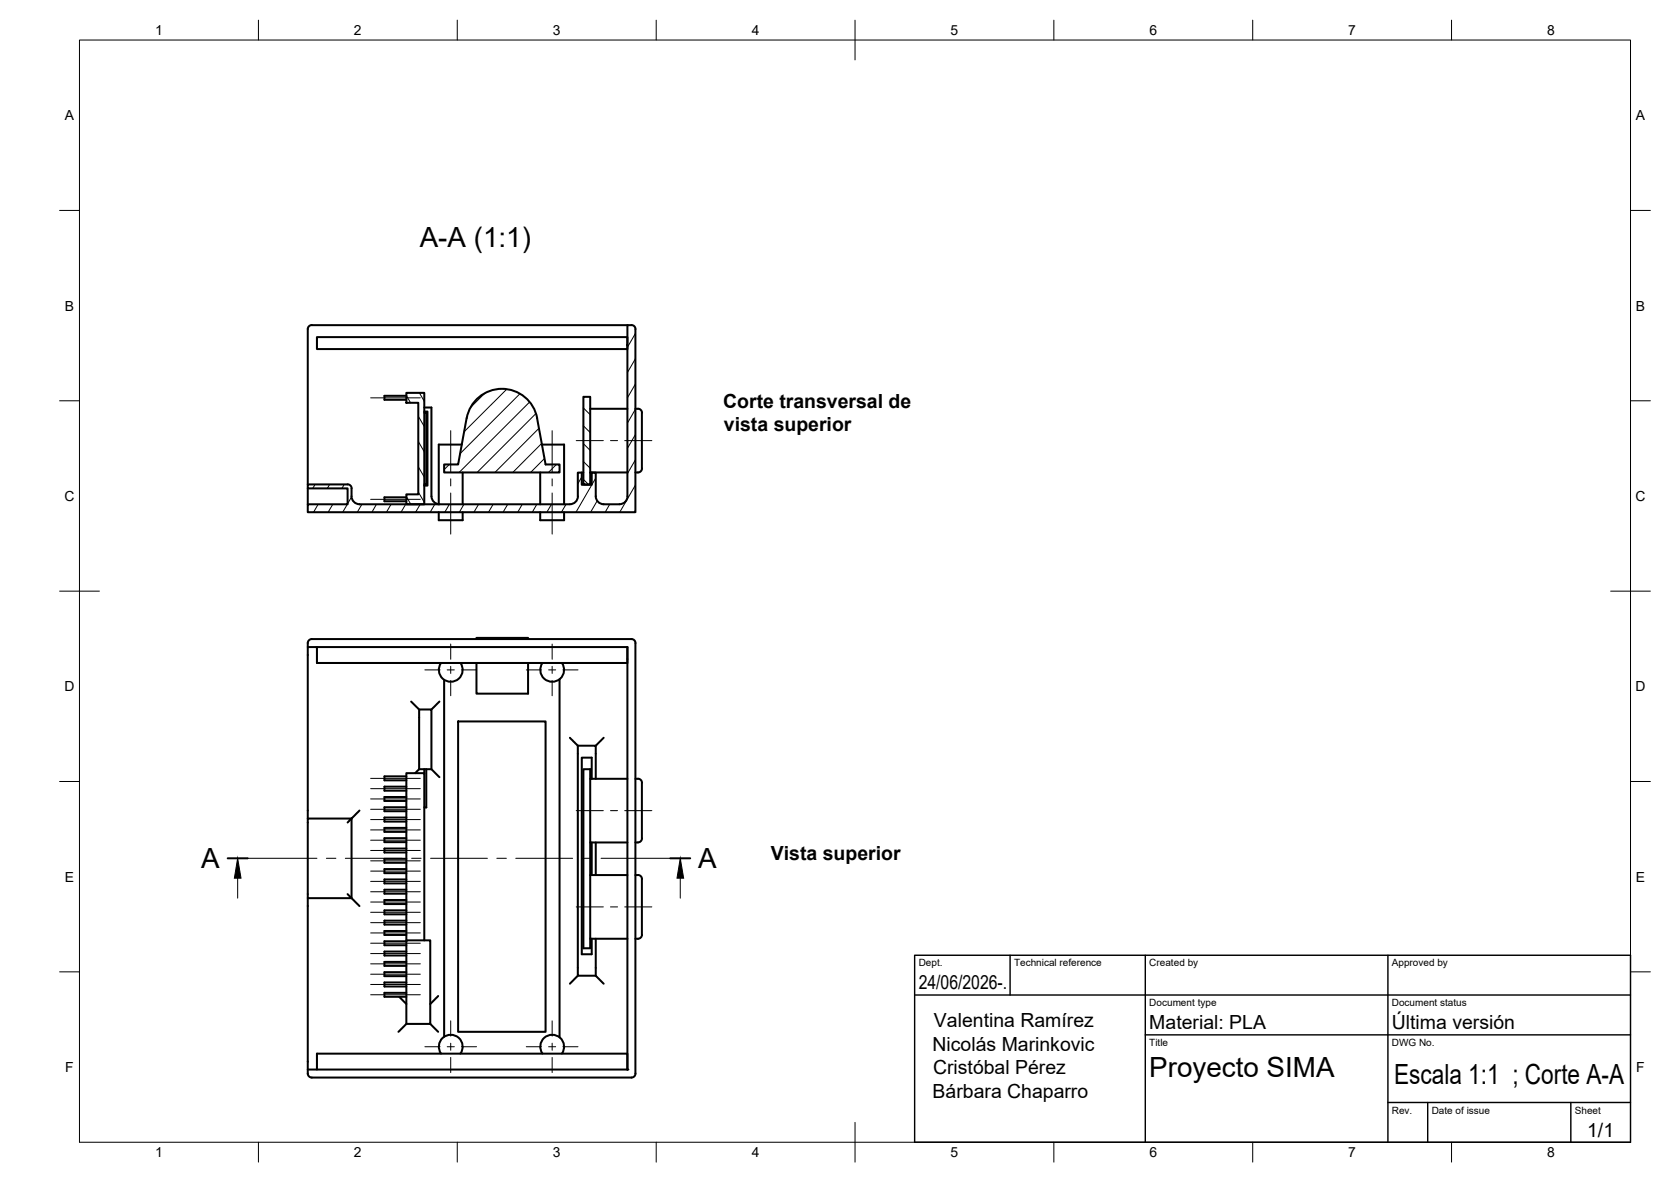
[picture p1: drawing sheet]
<svg xmlns="http://www.w3.org/2000/svg" width="420mm" height="297mm" viewBox="0 0 420 297" stroke-linecap="round" stroke-linejoin="round" font-family="sans-serif">
<!-- layer: Visible -->
<g fill="none" stroke="#000" stroke-width=".51">
<path d="M79.7 84.7h78.1v3h-78.1zM102.2 98.7h4.5v28h-4.5v-2.5h3v-23h-3zM102.2 99.5h-5.5v1h5.5M146.7 99.7h1.7v22h-1.7zM157.8 81.7h-79.4a1.01 1.01 0 0 0-1 1v39M106.7 102.4h1.8v22.3a2 2 0 0 0 2 2M106.7 103.4h.8v18.6h-.8M106.7 103.7h.5v18h-.5M116.1 111.7h-5.8v15M116.3 118.7v8M117.3 105.1l-2.1 11.6h-3.5v2h29v-2h-3.5l-2.2-11.6M117.3 105.1a9 9 0 0 1 8.9-7.4 9 9 0 0 1 8.9 7.4"/>
<path d="M135.8 118.7v8M136.3 111.7h5.5v15M146.3 118.8h-1v5.9M146.3 118.8v3h2.5v-3h1v5.9a2.04 2.04 0 0 0 2 2h4a1.96 1.96 0 0 0 2-2v-43h1a.97 .97 0 0 1 1 1v46h-82.4v-2h10v-4h-10v-1h10M146.3 118.8h.4M148.4 102.7h9.4M157.8 118.7l-9.4 .1M159.8 102.7a1.25 1.25 0 0 1 1.3 .3 1.25 1.25 0 0 1 .3 1.3v12.5a1.86 1.86 0 0 1-.6 1.9h-1M77.4 122.7v4M87.4 121.7a1.01 1.01 0 0 1 1 1M88.4 122.7a3.6 3.6 0 0 0 .6 3.4l.4 .3 1 .3h52.9a2 2 0 0 0 2-2M102.2 125h-5.5v1h5.5"/>
<path d="M110.3 128.7v2h6v-2M135.8 128.7v2h6v-2M77.4 162.6h80.4v106.2M79.7 162.6v4h78.1v-1M103.4 176.3l2 2M110.5 176.3l-2 2M111.7 170.9v89.6M115.8 166.6a3 3 0 0 1-2.5 4.7 3 3 0 0 1-2.4-4.7M119.8 160.6v-.3h13v.3M119.8 166.6v7.7h13v-7.7M140.7 170.7v90M141.3 166.6a3 3 0 0 1-2.5 4.7 3 3 0 0 1-2.4-4.7"/>
<path d="M102.2 195.1h-5.5v1h5.5M102.2 197.7h-5.5v1h5.5M105.4 193.3v-15h3.1v15M105.4 193.3l-1 1M105.4 193.3h3.1l2 2M106.7 193.3v1M107.2 193.3v9.6h-.5M115.2 181.3h22v78h-22zM143.3 185.4l2 2M145.3 187.4v57.8h4.5M145.3 187.4h4.5v8.3M146.7 193.3h1.7v45h-1.7z"/>
<path d="M148.4 195.7h9.4M148.8 195.7v-5.3h-2.5v49.4h2.5v-3.9M151.8 185.4l-2 2M159.8 195.7a1.25 1.25 0 0 1 1.3 .3 1.25 1.25 0 0 1 .3 1.3v12.5a1.84 1.84 0 0 1-.6 1.8l-1 .1M77.4 205.7v-44.1a1.01 1.01 0 0 1 1-1h80.4a.97 .97 0 0 1 1 1v108.2a1.01 1.01 0 0 1-1 1h-80.4a1.01 1.01 0 0 1-1-1v-44.1M87.4 206.7l1-1h-11v20h11l-1-1M90.4 203.7l-2 2v20l2 2M102.2 213.2h-5.5v1h5.5M102.2 202.9h-5.5v1h5.5M102.2 205.5h-5.5v1h5.5M102.2 215.8h-5.5v1h5.5M102.2 210.6h-5.5v1h5.5"/>
<path d="M102.2 200.3h-5.5v1h5.5M102.2 208.1h-5.5v.9h5.5M102.2 218.4h-5.5v1h5.5M148.4 211.7h9.4M148.4 219.9h9.4M148.8 211.7v8.2M149.8 211.7v8.2M159.8 219.9a1.25 1.25 0 0 1 1.3 .3 1.25 1.25 0 0 1 .3 1.3v12.5a1.86 1.86 0 0 1-.6 1.8l-1 .1M102.2 236.3h6v21h-6zM102.2 234h-5.5v1h5.5M102.2 223.6h-5.5v1h5.5M102.2 226.2h-5.5v1h5.5"/>
<path d="M102.2 236.5h-5.5v1h5.5M102.2 231.4h-5.5v1h5.5M102.2 221h-5.5v1h5.5M102.2 228.8h-5.5v1h5.5M102.2 239.1h-5.5v1h5.5M102.2 236.3v-42h4.5v42M148.4 235.9h9.4M149.8 235.9v9.3M100.4 250.5l1.8 1.8M102.2 257.3l-2 2M102.2 244.3h-5.5v1h5.5M102.2 246.9h-5.5v1h5.5"/>
<path d="M102.2 241.7h-5.5v1h5.5M102.2 249.5h-5.5v1h5.5M108.2 257.3l2 2M110.2 250.3l-2 2M145.3 245.2l-2 2M149.8 245.2l2 2M77.4 268.8h80.4M79.7 268.8v-4h78.1v4M115.8 264.8a3 3 0 0 0-2.5-4.8 3 3 0 0 0-2.4 4.8M141.3 264.8a3 3 0 0 0-2.5-4.8 3 3 0 0 0-2.4 4.8"/>
</g>
<circle cx="157.8" cy="268.8" r=".25" fill="#000"/>
<!-- layer: BORDER -->
<g fill="none" stroke="#000" stroke-width=".25">
<path d="M20 10.1h390v276.9h-390zM65 5.1v5M115 5.1v5M165 5.1v5M215 5.1v10M265 5.1v5M315 5.1v5M365 5.1v5M15 52.9h5M410 52.9h5M15 100.7h5M410 100.7h5"/>
<path d="M15 148.6h10M405 148.6h10M15 196.4h5M410 196.4h5M15 244.2h5M410 244.2h5M65 287v5M115 287v5M165 287v5M215 282.1v9.9M265 287v5M315 287v5"/>
<path d="M365 287v5"/>
</g>
<!-- layer: TITLEBLOCK -->
<path d="M230 240.1h180v46.9h-180zM230 250h180M254 240.1v9.9M288 240.1v46.9M349 240.1v46.9M288 260.1h122M349 277.1h61M359 277.1v9.9M395 277.1v9.9" fill="none" stroke="#000" stroke-width=".36"/>
<!-- layer: Smart Centers -->
<g fill="none" stroke="#000" stroke-width=".25">
<path d="M93.2 100h12.5M113.3 108.2v10.3M138.8 108.2v10.3M144.9 110.7h6.8M153.5 110.7h1.8M157.1 110.7h6.8M93.2 125.5h12.5M113.3 120.3v1.8M113.3 123.9v10.3M138.8 120.3v1.8M138.8 123.9v10.3M106.8 168.3h3.9"/>
<path d="M112.4 168.3h1.8M113.3 161.8v3.9M113.3 167.5v1.7M113.3 171v3.8M116 168.3h3.8M132.3 168.3h3.8M137.9 168.3h1.8M138.8 161.8v3.9M138.8 167.5v1.7M138.8 171v3.8M141.5 168.3h3.8M93.2 198.2h12.5"/>
<path d="M93.2 195.6h12.5M93.2 218.9h12.5M93.2 216.3h12.5M93.2 213.7h12.5M93.2 211.1h12.5M93.2 208.6h12.5M93.2 206h12.5M93.2 203.4h12.5M93.2 200.8h12.5M144.9 203.7h6.8M153.5 203.7h1.8M157.1 203.7h6.8"/>
<path d="M93.2 239.6h12.5M93.2 237h12.5M93.2 234.4h12.5M93.2 231.9h12.5M93.2 229.3h12.5M93.2 226.7h12.5M93.2 224.1h12.5M93.2 221.5h12.5M144.9 227.9h6.8M153.5 227.9h1.8M157.1 227.9h6.8M93.2 250h12.5"/>
<path d="M93.2 247.4h12.5M93.2 244.8h12.5M93.2 242.2h12.5M113.3 256.5v3.9M138.8 256.5v3.9M106.8 263h3.9M112.4 263h1.8M113.3 262.2v1.7M113.3 265.7v3.8M116 263h3.8M132.3 263h3.8M137.9 263h1.8"/>
<path d="M138.8 262.2v1.7M138.8 265.7v3.8M141.5 263h3.8"/>
</g>
<!-- layer: Hatching -->
<g fill="none" stroke="#000" stroke-width=".25">
<path d="M102.2 99.4l1 1.8M105.5 98.7l1.2 2.2M121.9 98.8l-3.6 3.6M127.4 97.8l-10.7 10.7M130.7 99l-15 15M159.8 83.8l-2 3.5M159.8 90.2l-2 3.4M159.8 96.5l-2 3.5M105.2 117.3l1.5 2.6M105.2 111l1.5 2.6M105.2 104.6l1.5 2.6M113 116.7l-1.3 1.3"/>
<path d="M133.2 101l-17.8 17.7M134.7 103.9l-14.7 14.8M135.5 107.6l-11.1 11.1M136.2 111.4l-7.3 7.3M136.9 115.2l-3.5 3.5M139.9 116.7l-2 2M146.3 119.9l-1 1.7M146.7 116l1.7 1.7M146.7 111.5l1.7 1.7M146.7 107l1.7 1.7M146.7 102.5l1.7 1.7M159.8 102.9l-2 3.4"/>
<path d="M159.8 109.2l-2 3.5M159.8 115.6l-2 3.4M79.2 121.7l-.6 1M80 126.7l-1.2 2M82.9 121.7l-.6 1M83.7 126.7l-1.2 2M86.6 121.7l-.6 1M87.3 126.7l-1.1 2M88.4 124.8l-1 1.8M91 126.7l-1.2 2M94.7 126.7l-1.2 2M98.3 126.7l-1.1 2"/>
<path d="M102 126.7l-1.2 2M102.2 124.8l1.1 1.9M105.2 123.7l1.5 2.6M105.7 126.7l-1.2 2M109.3 126.7l-1.1 2M113 126.7l-1.2 2M116.6 126.7l-1.1 2M120.3 126.7l-1.1 2M124 126.7l-1.2 2M127.7 126.7l-1.2 2M131.3 126.7l-1.1 2M135 126.7l-1.2 2"/>
<path d="M138.7 126.7l-1.2 2M142.3 126.7l-1.1 2M146.7 120.5l1.3 1.2M149.8 120.1l-5 8.6M150.2 125.9l-1.7 2.8M153.3 126.7l-1.1 2M159.8 121.9l-4 6.8M159.8 128.3l-.3 .4"/>
</g>
<!-- layer: Section Lines -->
<path d="M57.3 215.7h5M168.6 215.7h4.9" fill="none" stroke="#000" stroke-width=".51"/>
<path d="M62.3 215.7h17.4M82.1 215.7h2.4M86.8 215.7h14.3M103.5 215.7h2.4M108.3 215.7h14.3M124.9 215.7h2.4M129.7 215.7h14.3M146.4 215.7h2.3M151.1 215.7h17.5M59.8 220.7v5M171 220.7v5" fill="none" stroke="#000" stroke-width=".25"/>
<path d="M59.8 215.7l.8 5h-1.7zM171 215.7l.9 5h-1.7z" fill="#000" stroke="#000" stroke-width=".25"/>
<g font-size="7">
<text x="105.5" y="62">A-A (1:1)</text>
<text x="50.6" y="218.2">A</text>
<text x="175.6" y="218.2">A</text>
<text x="289" y="270.6">Proyecto SIMA</text>
<text x="350.5" y="272.3">Escala 1:1 ; Corte A-A</text>
</g>
<g font-size="4.9">
<text x="181.8" y="102.6">Corte transversal de</text>
<text x="182" y="108.4">vista superior</text>
<text x="193.8" y="216">Vista superior</text>
<text x="231" y="248.5">24/06/2026-.</text>
<text x="234.8" y="258.2">Valentina Ramírez</text>
<text x="289" y="258.6">Material: PLA</text>
<text x="350" y="258.6">Última versión</text>
<text x="234.5" y="264">Nicolás Marinkovic</text>
<text x="234.6" y="269.9">Cristóbal Pérez</text>
<text x="234.5" y="275.8">Bárbara Chaparro</text>
<text x="399.1" y="285.7">1/1</text>
</g>
<g font-size="3.5">
<text x="39" y="8.8">1</text>
<text x="89" y="8.8">2</text>
<text x="139" y="8.8">3</text>
<text x="189" y="8.8">4</text>
<text x="239" y="8.8">5</text>
<text x="289" y="8.8">6</text>
<text x="339" y="8.8">7</text>
<text x="389" y="8.8">8</text>
<text x="16.3" y="30.2">A</text>
<text x="411.3" y="30.2">A</text>
<text x="16.3" y="78">B</text>
<text x="411.3" y="78">B</text>
<text x="16.2" y="125.9">C</text>
<text x="411.2" y="125.9">C</text>
<text x="16.2" y="173.7">D</text>
<text x="411.2" y="173.7">D</text>
<text x="16.3" y="221.6">E</text>
<text x="411.3" y="221.6">E</text>
<text x="16.4" y="269.4">F</text>
<text x="411.4" y="269.4">F</text>
<text x="39" y="290.8">1</text>
<text x="89" y="290.8">2</text>
<text x="139" y="290.8">3</text>
<text x="189" y="290.8">4</text>
<text x="239" y="290.8">5</text>
<text x="289" y="290.8">6</text>
<text x="339" y="290.8">7</text>
<text x="389" y="290.8">8</text>
</g>
<g font-size="2.5">
<text x="231" y="242.9">Dept.</text>
<text x="255" y="242.9">Technical reference</text>
<text x="289" y="242.9">Created by</text>
<text x="350" y="242.9">Approved by</text>
<text x="289" y="252.8">Document type</text>
<text x="350" y="252.8">Document status</text>
<text x="289" y="262.9">Title</text>
<text x="350" y="262.9">DWG No.</text>
<text x="350" y="279.9">Rev.</text>
<text x="360" y="279.9">Date of issue</text>
<text x="396" y="279.9">Sheet</text>
</g>
</svg>
